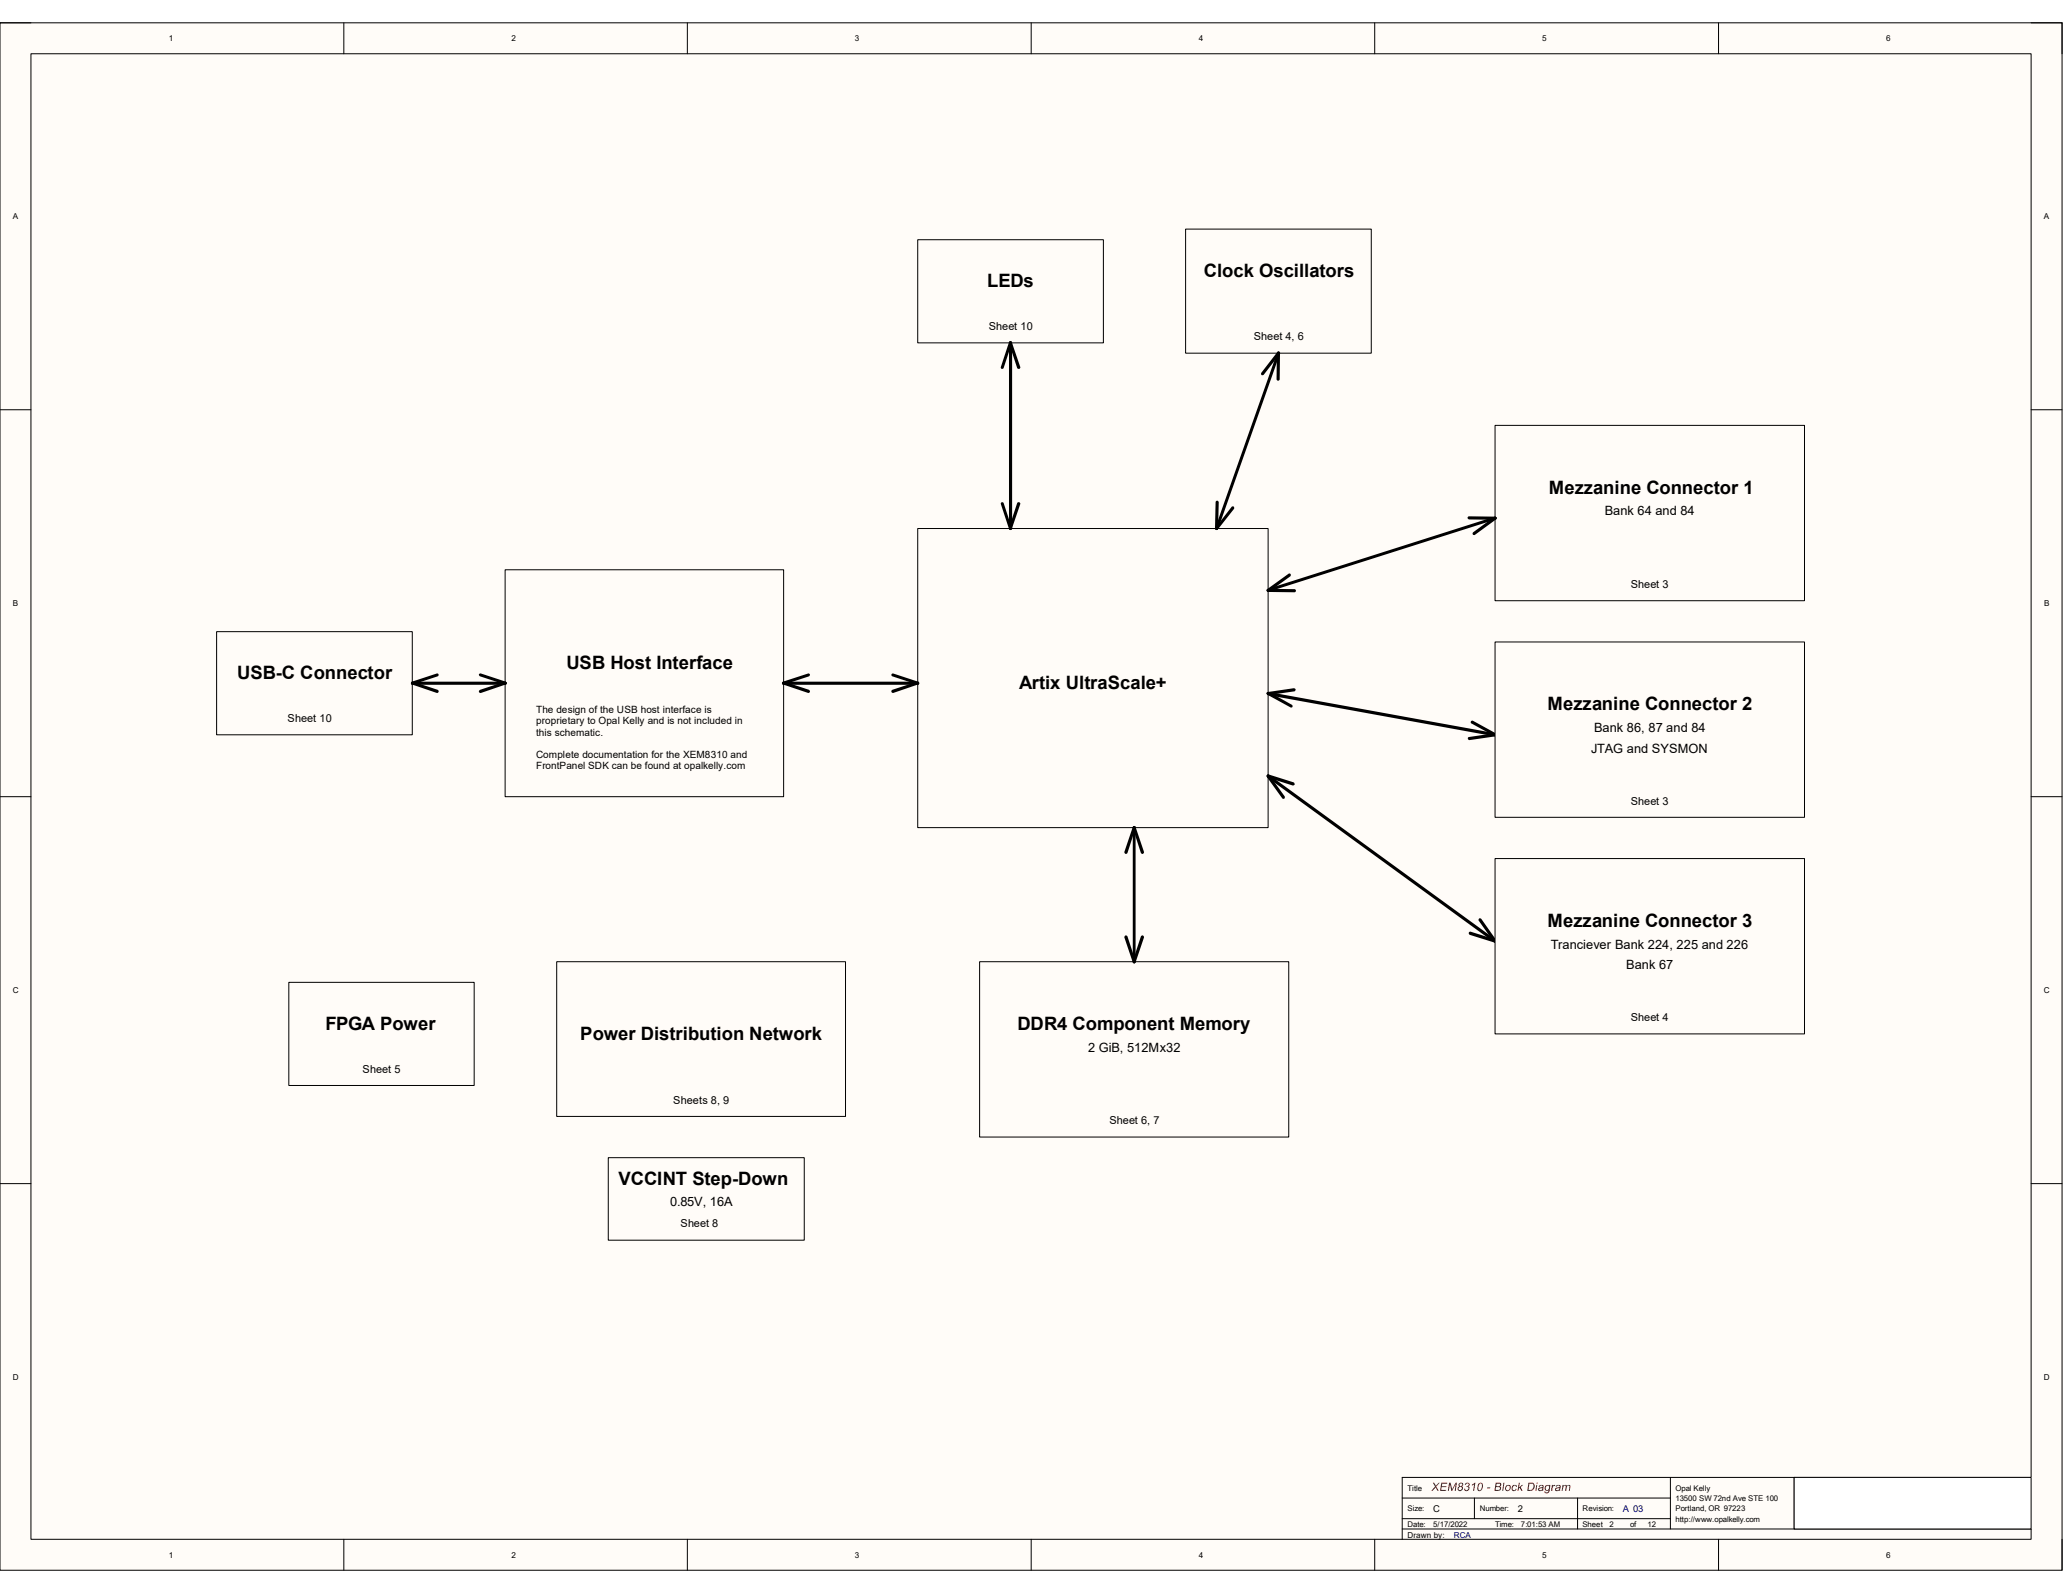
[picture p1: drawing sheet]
<svg xmlns="http://www.w3.org/2000/svg" width="279mm" height="216mm" viewBox="0 0 279 216" stroke-linecap="round" stroke-linejoin="round" font-family="sans-serif">
<path d="M0 3.1h279.3v209.6h-279.3z" fill="#fffcf8"/>
<path d="M0 3.1h279.3v209.6h-279.3z" fill="none" stroke="#000" stroke-width=".14"/>
<path d="M4.1 7.3h271v201.2h-271z" fill="#fffcf8"/>
<g fill="none" stroke="#000" stroke-width=".14">
<path d="M0 3.1h4.2M4.2 7.3h270.9v201.2h-270.9zM46.6 3.1v4.2M93.1 3.1v4.2M139.7 3.1v4.2M186.2 3.1v4.2M232.7 3.1v4.2M275.1 3.1h4.2v4.2M0 55.5h4.2M275.1 55.5h4.2M0 107.9h4.2M275.1 107.9h4.2"/>
<path d="M0 160.3h4.2M275.1 160.3h4.2M46.6 208.5v4.2M93.1 208.5v4.2M139.7 208.5v4.2M186.2 208.5v4.2M232.7 208.5v4.2M279.3 208.5v4.2"/>
</g>
<path d="M75.4 130.2h39.1v21.1h-39.1z" fill="#fffcf8"/>
<path d="M75.4 130.3h39.1v20.9h-39.1z" fill="none" stroke="#000" stroke-width=".14"/>
<path d="M202.5 57.6h41.9v23.8h-41.9z" fill="#fffcf8"/>
<path d="M202.5 57.6h41.9v23.8h-41.9z" fill="none" stroke="#000" stroke-width=".14"/>
<path d="M29.3 85.5h26.6v14h-26.6z" fill="#fffcf8"/>
<path d="M29.3 85.6h26.5v13.9h-26.5z" fill="none" stroke="#000" stroke-width=".14"/>
<path d="M39.1 133h25.2v14.1h-25.2z" fill="#fffcf8"/>
<path d="M39.1 133.1h25.1v13.9h-25.1z" fill="none" stroke="#000" stroke-width=".14"/>
<path d="M124.2 32.4h25.2v14h-25.2z" fill="#fffcf8"/>
<path d="M124.3 32.5h25.1v13.9h-25.1z" fill="none" stroke="#000" stroke-width=".14"/>
<path d="M160.6 31h25.2v16.8h-25.2z" fill="#fffcf8"/>
<path d="M160.6 31h25.1v16.8h-25.1z" fill="none" stroke="#000" stroke-width=".14"/>
<path d="M132.6 130.2h42v23.9h-42z" fill="#fffcf8"/>
<path d="M132.7 130.3h41.8v23.7h-41.8zM189.9 207.1h85.2M243 200.1v7M275.1 200.1h-85.2v8.4" fill="none" stroke="#000" stroke-width=".14"/>
<path d="M124.2 71.5h47.6v40.6h-47.6z" fill="#fffcf8"/>
<path d="M124.3 71.6h47.4v40.5h-47.4z" fill="none" stroke="#000" stroke-width=".14"/>
<path d="M68.4 77.1h37.7v30.8h-37.7z" fill="#fffcf8"/>
<path d="M68.4 77.2h37.7v30.7h-37.7z" fill="none" stroke="#000" stroke-width=".14"/>
<g fill="#000">
<path d="M136.8 46.2l.2 .1v.2l-1.1 3.3-.2 .2-.1-.1v-.2zM136.7 46.3l.3-.1v.2l1.2 3.3-.2 .3h-.1l-.1-.2zM136.7 46.3l.2-.1 .2 .2v25.2l-.2 .2-.2-.2zM173 47.7l.1-.1 .2 .1 .1 .1-.1 .2-2.1 2.8h-.3l-.1-.3zM173.1 47.6l.3 .1v.2l-8.4 23.7-.3 .2-.1-.1v-.2zM173 47.7h.3l.1 .1-.1 3.6-.2 .2-.2-.2v-3.6zM135.6 68.1l.2-.1 .1 .2 1.1 3.3v.2l-.1 .1-.2-.2zM137.9 68h.1l.2 .3-1.2 3.3v.2h-.2l-.1-.3 1.1-3.3zM164.7 67.9l.1-.1 .3 .2-.1 3.6-.2 .2-.3-.2zM166.8 68.7l.3-.1v.3l-2.2 2.8-.3 .1v-.3zM171.6 79.8l2.9-2.1h.1l.2 .1v.3l-2.9 2h-.3zM171.6 79.9l30.8-9.9 .3 .1-.1 .3-30.8 9.7h-.1z"/>
<path d="M198.8 70h3.7l.2 .2-.2 .2h-3.5l-.2-.3zM199.5 72.1l2.9-2.1 .2 .1v.3l-2.8 2h-.3zM55.7 92.4l3.4-1.2h.2l.1 .2-.1 .2-3.4 1.1h-.1zM55.7 92.4l12.7-.1 .2 .2-.2 .3h-12.6l-.1-.3zM55.8 92.3l3.5 1.1 .1 .1v.2l-.3 .2-3.3-1.2-.1-.1zM65 91.2l3.5 1.1 .1 .3-.2 .1-3.4-1.1-.1-.2zM64.9 93.5l3.5-1.2 .2 .2-.1 .2-3.3 1.2-.3-.2zM106 92.3l3.4-1.1 .3 .2-.1 .2-3.4 1.1h-.2l-.1-.1zM106 92.4l18.3-.1 .2 .2-.2 .3h-18.2l-.1-.1zM105.9 92.5l.3-.2 3.4 1.1 .1 .3-.3 .2-3.4-1.2zM120.8 91.2l3.5 1.1 .2 .3-.1 .1h-.2l-3.3-1.1-.2-.1zM120.7 93.5l.2-.1 3.3-1.1 .3 .2v.1l-.2 .1-3.3 1.2-.3-.2z"/>
<path d="M171.6 93.8l3.6-.6 .3 .2-.2 .2-3.5 .5-.3-.2zM171.6 93.7l30.9 5.6 .2 .3-.3 .1-30.7-5.6-.2-.2zM171.6 93.8l.3-.1 3.1 1.8v.2l-.1 .1h-.1l-3.1-1.7zM171.6 79.8h3.7l.2 .2-.2 .2h-3.6l-.2-.2zM199.2 97.7l.3-.1 3.1 1.7 .1 .2-.1 .1-.2 .1-3.1-1.7-.1-.1zM198.8 99.9l3.6-.6 .3 .2-.2 .2-3.5 .5h-.1zM153.5 111.9h.2l.1 .2-1.1 3.4-.3 .2-.1-.3zM153.5 111.9h.1l.2 .2v18.2l-.2 .2-.2-.2zM153.4 112l.1-.1 .3 .1 1.1 3.4-.1 .3-.3-.2zM171.7 104.9l3.5 1.1 .1 .3-.3 .1-3.3-1.1-.1-.1zM171.6 105l.3-.1 30.7 22.4v.3h-.2l-30.8-22.3zM171.6 104.9l.3 .1 2.1 2.9-.1 .3-.2-.1-2.1-2.9z"/>
<path d="M152.3 126.8l.1-.1 .3 .1 1.1 3.4v.2l-.1 .1-.3-.2-1.1-3.3zM154.6 126.7h.2l.1 .3-1.1 3.3-.3 .2-.1-.1v-.2l1.1-3.4zM200.3 124.4l.3 .1 2 2.8v.3h-.3l-2-2.9zM199 126.2l3.6 1.1 .1 .2-.3 .2-3.3-1.1-.2-.3z"/>
</g>
<path d="M82.4 156.8h26.5v11.2h-26.5z" fill="#fffcf8"/>
<path d="M82.4 156.8h26.5v11.2h-26.5z" fill="none" stroke="#000" stroke-width=".14"/>
<path d="M202.5 86.9h41.9v23.8h-41.9z" fill="#fffcf8"/>
<path d="M202.5 87h41.9v23.7h-41.9z" fill="none" stroke="#000" stroke-width=".14"/>
<path d="M202.5 116.2h41.9v23.8h-41.9z" fill="#fffcf8"/>
<path d="M202.5 116.3h41.9v23.7h-41.9z" fill="none" stroke="#000" stroke-width=".14"/>
<path d="M243 200.1h32.1v7h-32.1z" fill="#fff"/>
<path d="M243 200.1h32.1v7h-32.1z" fill="none" stroke="#000" stroke-width=".14"/>
<g fill="#800000">
<path d="M194.1 200.8h.1l.3 .5 .4-.5h.1l-.5 .5 .4 .6h-.2l-.3-.4-.4 .4h-.2l.6-.6z"/>
<path d="M195.2 200.8h.8v.2h-.7v.3h.6v.1h-.7v.4h.7l-.1 .1h-.8z"/>
<path d="M196.3 200.8h.2l.1 1 .5-1h.2l-.2 1.1h-.1l.1-.9-.4 .9h-.1l-.2-.9-.2 .9h-.1z"/>
<path d="M198.4 201a.29 .29 0 0 1 .5-.1 .29 .29 0 0 1-.1 .4 .36 .36 0 0 1 .2 .5 .36 .36 0 0 1-.5 .1l-.2-.1v-.2h.1a.22 .22 0 0 0 .3 .2 .22 .22 0 0 0 .2-.2 .22 .22 0 0 0-.3-.2v-.1a.21 .21 0 0 0 .3-.2 .21 .21 0 0 0-.2-.2 .21 .21 0 0 0-.2 .2h-.1z"/>
<path d="M199.3 201.1l.5-.3-.2 1.1h-.1l.1-.9-.3 .2z"/>
<path d="M201.4 201.5h.4v.1h-.4z"/>
<path d="M203.6 200.8h.2l-.2 1.1h-.1z"/>
<path d="M204.9 201.2l.2-.1a.23 .23 0 0 1 .3 .3h-.1v-.1a.3 .3 0 0 0-.4 .2 .3 .3 0 0 0 .2 .3l.2-.2 .1 .1a.37 .37 0 0 1-.6 .2 .37 .37 0 0 1 0-.6z"/>
<path d="M205.7 200.8h.1l-.1 .7 .4-.4h.2l-.3 .3 .2 .5h-.2l-.2-.4-.1 .1v.3h-.2z"/>
<path d="M210.2 201.1h.1v.2l.2-.2 .2 .1-.4 .2-.1 .5h-.1z"/>
<path d="M211.6 201.1h.2l-.1 .2 .3-.2 .2 .2 .3-.2 .1 .1v.7h-.1l.1-.6-.2-.1-.2 .3-.1 .4h-.1v-.5v-.2l-.3 .2-.1 .5h-.1z"/>
<path d="M197.6 201l.1 .3a.34 .34 0 0 0-.3 .5 .34 .34 0 0 0 .4 .2 .34 .34 0 0 0 .3-.4v-.2l-.1-.1 .2-.2-.1-.2-.4-.1zM197.7 201.1a.18 .18 0 0 1 .3 0 .18 .18 0 0 1-.3 0zM197.5 201.6a.25 .25 0 0 1 .5 0 .25 .25 0 0 1-.5 0z"/>
<path d="M200.2 201l-.1 .7 .1 .2a.58 .58 0 0 0 .6-.2 .58 .58 0 0 0 0-.6 .34 .34 0 0 0-.6-.1zM200.4 200.9h.1a.54 .54 0 0 1 0 .9h-.1a.55 .55 0 0 1 0-.9z"/>
<path d="M202.6 200.8l-.2 1.1h.4a.33 .33 0 0 0 .4-.1 .33 .33 0 0 0-.1-.5l.2-.1v-.3zM202.7 201h.2a.18 .18 0 0 1 .3 .2 .18 .18 0 0 1-.3 .1h-.3zM202.6 201.4h.4l.2 .2-.2 .2h-.4z"/>
<path d="M204 201.2a.4 .4 0 0 0-.2 .5 .4 .4 0 0 0 .5 .2 .48 .48 0 0 0 .1-.8zM204.1 201.3l.2-.1a.29 .29 0 0 1 .1 .4 .29 .29 0 0 1-.4 .1z"/>
<path d="M207 200.8l-.2 1.1a.71 .71 0 0 0 .8-.1 .71 .71 0 0 0 .2-.7l-.2-.3zM207.1 201a.44 .44 0 0 1 .6 .3 .44 .44 0 0 1-.4 .5h-.3z"/>
<path d="M208.1 201.1l-.2 .8h.2l.1-.8zM208.1 200.8v.2h.1l.1-.2z"/>
<path d="M208.4 201.3l.1 .1a.19 .19 0 0 1 .2-.2 .19 .19 0 0 1 .2 .2 .48 .48 0 0 0-.6 .4l.1 .1a.35 .35 0 0 0 .5-.1v.1h.1v-.1a.52 .52 0 0 0-.1-.7h-.3zM208.5 201.6l.4-.1a.25 .25 0 0 1-.1 .3 .25 .25 0 0 1-.4-.1z"/>
<path d="M209.3 201.2l-.1 .2a.34 .34 0 0 0 .1 .4 .34 .34 0 0 0 .4 0 .23 .23 0 0 1-.1 .3 .23 .23 0 0 1-.3-.1h-.1a.37 .37 0 0 0 .4 .3 .37 .37 0 0 0 .3-.5l.1-.7zM209.5 201.3l.1-.1a.3 .3 0 0 1 .2 .4 .3 .3 0 0 1-.4 .2l-.1-.3z"/>
<path d="M210.8 201.2l-.1 .1 .1 .1a.18 .18 0 0 1 .2-.2 .18 .18 0 0 1 .2 .2l-.5 .1v.4a.35 .35 0 0 0 .5-.1v.1h.1l.1-.5a.32 .32 0 0 0-.2-.3 .32 .32 0 0 0-.4 .1zM210.8 201.6l.4-.1a.25 .25 0 0 1-.2 .3 .25 .25 0 0 1-.3-.1z"/>
</g>
<path d="M189.9 202.9h36.3M189.9 205.7h36.3M199.7 202.9v2.8M213.7 202.9v4.2M226.2 200.1v7" fill="none" stroke="#000" stroke-width=".14"/>
<g font-size="2.5">
<text x="133.7" y="38.9">LEDs</text>
<text x="163" y="37.5">Clock Oscillators</text>
<text x="209.8" y="66.8">Mezzanine Connector 1</text>
<text x="32.1" y="92">USB-C Connector</text>
<text x="76.7" y="90.6">USB Host Interface</text>
<text x="138.1" y="93.4">Artix UltraScale+</text>
<text x="209.6" y="96.2">Mezzanine Connector 2</text>
<text x="209.6" y="125.5">Mezzanine Connector 3</text>
<text x="44.1" y="139.5">FPGA Power</text>
<text x="78.6" y="140.9">Power Distribution Network</text>
<text x="137.8" y="139.5">DDR4 Component Memory</text>
<text x="83.8" y="160.4">VCCINT Step-Down</text>
</g>
<g font-size="1.7">
<text x="217.3" y="69.8">Bank 64 and 84</text>
<text x="215.5" y="101.9">JTAG and SYSMON</text>
<text x="215.9" y="99.1">Bank 86, 87 and 84</text>
<text x="210.1" y="128.5">Tranciever Bank 224, 225 and 226</text>
<text x="220.3" y="131.3">Bank 67</text>
<text x="147.4" y="142.4">2 GiB, 512Mx32</text>
<text x="90.8" y="163.4">0.85V, 16A</text>
</g>
<g font-size="1.5">
<text x="133.9" y="44.7">Sheet 10</text>
<text x="169.8" y="46.1">Sheet 4, 6</text>
<text x="220.9" y="79.6">Sheet 3</text>
<text x="38.9" y="97.8">Sheet 10</text>
<text x="220.9" y="109">Sheet 3</text>
<text x="220.9" y="138.3">Sheet 4</text>
<text x="49.1" y="145.3">Sheet 5</text>
<text x="91.2" y="149.5">Sheets 8, 9</text>
<text x="150.2" y="152.3">Sheet 6, 7</text>
<text x="92.2" y="166.2">Sheet 8</text>
</g>
<g font-size="1.4">
<text x="72.6" y="96.6">The design of the USB host interface is</text>
<text x="72.6" y="98.1">proprietary to Opal Kelly and is not included in</text>
<text x="72.6" y="99.7">this schematic.</text>
<text x="72.6" y="102.7">Complete documentation for the XEM8310 and</text>
<text x="72.6" y="104.2">FrontPanel SDK can be found at opalkelly.com</text>
</g>
<g font-size="1.3">
<text x="194.1" y="204.8">C</text>
<text x="205.6" y="204.8">2</text>
</g>
<text font-size="1.3" fill="#000080" x="219.8" y="204.8">A 03</text>
<g font-size="1.1">
<text x="22.9" y="5.6">1</text>
<text x="69.3" y="5.6">2</text>
<text x="115.8" y="5.6">3</text>
<text x="162.3" y="5.6">4</text>
<text x="208.9" y="5.6">5</text>
<text x="255.4" y="5.6">6</text>
<text x="1.7" y="29.7">A</text>
<text x="276.8" y="29.7">A</text>
<text x="1.7" y="82.1">B</text>
<text x="276.9" y="82.1">B</text>
<text x="1.7" y="134.5">C</text>
<text x="276.8" y="134.5">C</text>
<text x="1.7" y="186.9">D</text>
<text x="276.8" y="186.9">D</text>
<text x="190.6" y="201.9">Title</text>
<text x="226.9" y="201.9">Opal Kelly</text>
<text x="226.9" y="203.3">13500 SW 72nd Ave STE 100</text>
<text x="190.6" y="208.3">Drawn by:</text>
<text x="190.6" y="204.7">Size:</text>
<text x="190.6" y="206.8">Date:</text>
<text x="194.1" y="206.8">5/17/2022</text>
<text x="200.4" y="204.7">Number:</text>
<text x="202.5" y="206.8">Time:</text>
<text x="206" y="206.8">7:01:53 AM</text>
<text x="214.3" y="204.7">Revision:</text>
<text x="214.3" y="206.8">Sheet</text>
<text x="218" y="206.8">2</text>
<text x="220.8" y="206.8">of</text>
<text x="223.1" y="206.8">12</text>
<text x="226.9" y="206.1">http://www.opalkelly.com</text>
<text x="226.9" y="204.7">Portland, OR 97223</text>
<text x="22.9" y="211">1</text>
<text x="69.3" y="211">2</text>
<text x="115.8" y="211">3</text>
<text x="162.3" y="211">4</text>
<text x="208.9" y="211">5</text>
<text x="255.4" y="211">6</text>
</g>
<text font-size="1.1" fill="#000080" x="196.9" y="208.3">RCA</text>
</svg>
